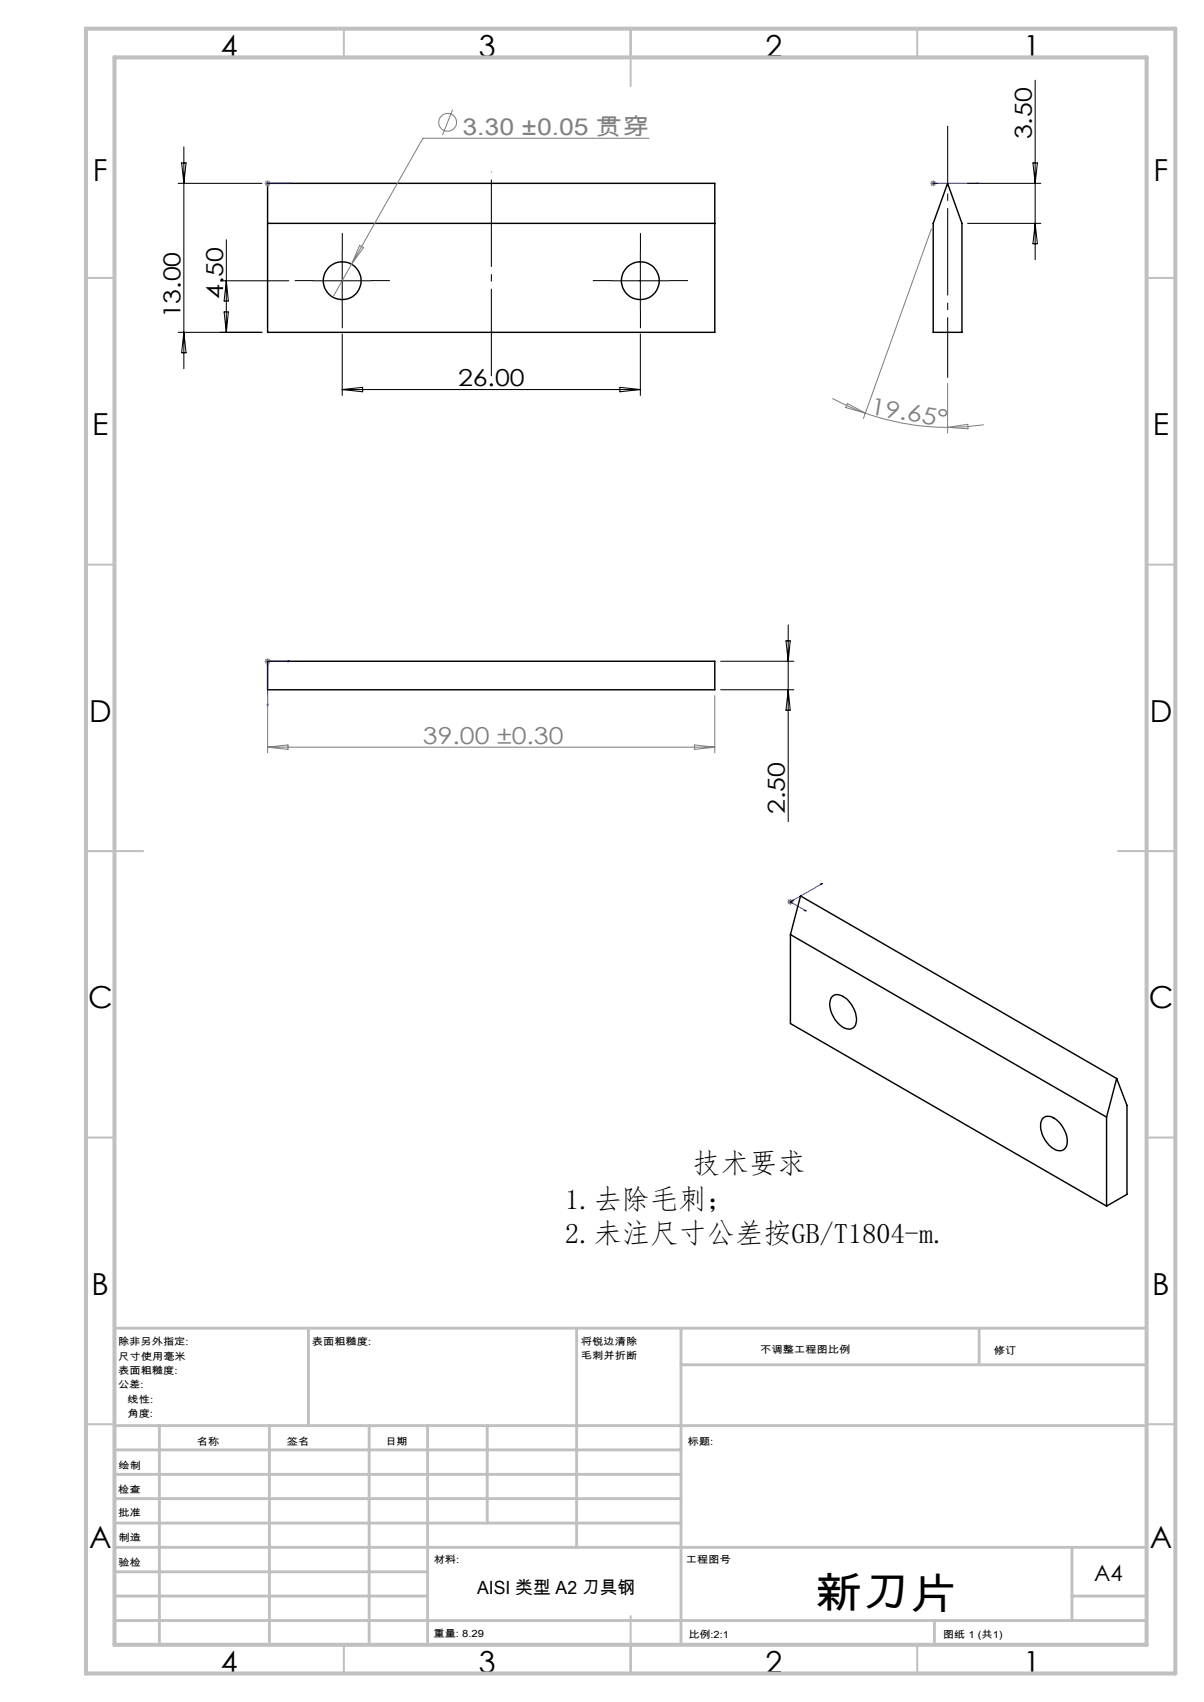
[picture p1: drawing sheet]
<svg xmlns="http://www.w3.org/2000/svg" width="210mm" height="297mm" viewBox="0 0 210 297" stroke-linecap="round" stroke-linejoin="round" font-family="sans-serif">
<g fill="none" stroke="#000" stroke-width=".25">
<path d="M46.7 32h78v26h-78zM46.7 39h78M165.3 32l2.5 7v19h-5v-19zM46.7 115.4h78v5h-78zM137.9 163.1l1.7-6.8 55.2 31.9M137.9 163.1l55.1 31.8M137.9 163.1v15.5l55.1 31.9M145.2 173.8a1.67 1.67 0 0 1 2.2 .3 4.6 4.6 0 0 1 1.8 4.8 1.49 1.49 0 0 1-2.4 .2 4.7 4.7 0 0 1-1.9-4.8zM182 195.1a1.86 1.86 0 0 1 2.4 .4 4.7 4.7 0 0 1 1.6 4.6 1.51 1.51 0 0 1-2.5 .2 4.6 4.6 0 0 1-1.8-4.8zM193 194.9v15.6M194.8 188.2l-1.8 6.7M194.8 188.2l1.8 4.7v15.5l-3.6 2.1"/>
<circle cx="59.7" cy="49" r="3.3"/>
<circle cx="111.7" cy="49" r="3.3"/>
</g>
<g fill="none" stroke="#808080" stroke-width=".18">
<path d="M79 19.1l-1.8 4.5M46.2 32h1M46.3 31.6l.7 .7M46.7 31.5v1M47 31.6l-.7 .7M113.2 24.1h-39.4l-12.5 22M162.3 32h1M162.4 31.6l.7 .7M162.5 39.9l-11.9 33.1M162.8 31.5v1M163.1 31.6l-.7 .7M61.3 46.1l-3.2 5.8"/>
<path d="M62.7 42.8l.7 .4-2.1 2.9zM145.2 69.5l2.1 1.1 3.7 1.5M147.8 70.4l3.2 1.7-3.5-1zM151 72.1a42.5 42.5 0 0 0 14.3 2.5M165.3 66.9v8.7M165.3 74.6l3.5-.6v.8zM171.6 74.1l-3.1 .4-3.2 .1M46.2 115.4h1M46.3 115l.7 .7M46.7 114.9v1M47 115l-.7 .7M46.7 121.4v10"/>
<path d="M46.7 130.4h78M46.7 130.4l3.5-.4v.8zM121.1 130l3.6 .4-3.6 .4zM124.7 121.4v10M137.4 157.4h1M137.5 157l.7 .7M137.9 156.9v1M138.2 157l-.7 .7"/>
<circle cx="78.1" cy="21.4" r="1.56"/>
</g>
<g fill="none" stroke="#00f" stroke-width=".18">
<path d="M46.6 32h.2zM46.6 32h.1zM46.7 32h.1M46.7 32h4M47.1 32h-.2h.2M50.7 32h-.5h.5M162.7 32h.2zM162.8 32h.1M162.8 32h7.9M163.6 32h-.2h.2M170.7 32h-.4h.4M46.6 116h.1v.2z"/>
<path d="M46.9 115.3l.2 .1h-.2zM50.2 115.3l.5 .1-.5 .1zM50.7 115.4h-4v7.9M46.6 122.9h.2l-.1 .4zM137.9 157.4l2.8 1.6M137.9 157.4l.2 .1M138 157.5h.1zM138.3 157.1h.1zM138.4 157.1l-.5 .3M140.3 158.9l.1-.1 .3 .2zM143.1 154.3l.4-.1-.2 .1zM143.5 154.2l-5.6 3.2"/>
</g>
<path d="M85.7 30v37" fill="none" stroke="#000" stroke-width=".18" stroke-dasharray="15.2 1.3 1.3 1.3" stroke-dashoffset="-1.4" stroke-linecap="butt"/>
<path d="M54.7 49h-3.3M59.7 44v-3.3M59.7 54v3.3M64.7 49h3.3M106.7 49h-3.3M111.7 44v-3.3M111.7 54v3.3M116.7 49h3.3" fill="none" stroke="#000" stroke-width=".18" stroke-dasharray="15.2 1.3 1.3 1.3" stroke-linecap="butt"/>
<path d="M165.3 22v43.9" fill="none" stroke="#000" stroke-width=".18" stroke-dasharray="15.2 1.3 1.3 1.3" stroke-dashoffset="4.7" stroke-linecap="butt"/>
<g fill="none" stroke="#c0c0c0" stroke-width=".35">
<path d="M60 5v5M110 5v10M160 5v5M15 48.5h5M200 48.5h5M15 98.5h5M200 98.5h5M15 148.5h10M195 148.5h10M15 198.5h5M200 198.5h5M15 248.5h5"/>
<path d="M200 248.5h5M60 287v5M110 282v10M160 287v5"/>
</g>
<g fill="none" stroke="#c0c0c0" stroke-width=".5">
<path d="M53.8 231.8v17M100.6 231.8v38.2M118.8 231.8v55.2M118.8 238.2h81.2M170.8 231.8v6.4M200 231.8h-180v55.2M20 248.8h180M20 257.3h98.8M20 253h98.8M27.8 248.8v38.2M47 248.8v38.2M64.4 248.8v38.2"/>
<path d="M74.6 248.8v38.2M85 248.8v17M20 265.8h98.8M20 261.5h98.8M20 278.5h54.6M20 274.3h54.6M20 270h180M187 278.5h13M187 270v12.8M20 282.8h180M163 282.8v4.2"/>
</g>
<path d="M15 5h190v287h-190zM20 10h180v277h-180z" fill="none" stroke="#c0c0c0" stroke-width=".7"/>
<g fill="none" stroke="#000" stroke-width=".18">
<path d="M180.6 14v31.3M31.1 32h14.6M31.7 28.4h.8l-.4 3.6zM32.1 25.6v38.7M168.8 39h12.7M168.8 32h12.7M180.2 28.4h.7l-.3 3.6zM180.6 39l.3 3.5h-.7zM31.1 58h14.6M32.1 58l.4 3.6h-.8zM38.5 49h11.9M39.1 54.4h.7l-.3 3.6z"/>
<path d="M39.5 41.8v16.2M39.5 49l.3 3.5h-.7zM54.7 49h10M59.7 44v10M59.7 58.3v10.7M106.7 49h10M111.7 44v10M111.7 58.3v10.7M59.7 68h52M59.7 68l3.6-.4v.8zM108.1 67.6l3.6 .4-3.6 .4zM125.7 115.4h12.8"/>
<path d="M137.1 111.8h.7l-.3 3.6zM137.5 109v34.4M125.7 120.4h12.8M137.5 120.4l.3 3.5h-.7z"/>
</g>
<g fill="#00f">
<path d="M50.2 32h.5zM46.6 32h.2z"/>
<path d="M46.9 115.3v.1h.2zM46.6 116l.1 .2v-.2zM162.7 32h.2zM170.3 32h.4z"/>
<path d="M46.9 32h.2zM46.6 32h.1zM50.2 115.3v.2l.5-.1zM46.6 122.9l.1 .4 .1-.4z"/>
<path d="M162.7 32h.1zM163.4 32h.2zM140.3 158.9l.1-.1 .3 .2zM143.1 154.3l.4-.1-.2 .1zM138 157.5h.1zM138.3 157.1h.1z"/>
</g>
<text font-size="7.4" x="142.1" y="280.5">新刀片</text>
<g font-size="5.3">
<text x="38.5" y="9.9">4</text>
<text x="83.5" y="9.9">3</text>
<text x="133.5" y="9.9">2</text>
<text x="178.5" y="9.9">1</text>
<text x="16.2" y="31.7">F</text>
<text x="201.2" y="31.7">F</text>
<text x="16.1" y="75.9">E</text>
<text x="201.1" y="75.9">E</text>
<text x="15.5" y="125.9">D</text>
<text x="200.5" y="125.9">D</text>
<text x="15.4" y="175.9">C</text>
<text x="200.4" y="175.9">C</text>
<text x="16" y="225.9">B</text>
<text x="201" y="225.9">B</text>
<text x="15.5" y="270.2">A</text>
<text x="200.5" y="270.2">A</text>
<text x="38.5" y="291.9">4</text>
<text x="83.5" y="291.9">3</text>
<text x="133.5" y="291.9">2</text>
<text x="178.5" y="291.9">1</text>
</g>
<g font-size="4.9">
<text x="120.8" y="204.8">技术要求</text>
<text x="98.6" y="211">1.去除毛刺；</text>
<text x="98.6" y="217">2.未注尺寸公差按GB/T1804-m.</text>
</g>
<g font-size="4.1" fill="#808080">
<text x="80.7" y="23.5">3.30 ±0.05 贯穿</text>
<text x="151.7" y="72.3" transform="rotate(10 151.7 72.3)">19.65°</text>
<text x="73.8" y="129.8">39.00 ±0.30</text>
</g>
<g font-size="4.1">
<text x="180" y="24.3" transform="rotate(-90 180 24.3)">3.50</text>
<text x="38.9" y="52.2" transform="rotate(-90 38.9 52.2)">4.50</text>
<text x="31.5" y="55.6" transform="rotate(-90 31.5 55.6)">13.00</text>
<text x="79.9" y="67.4">26.00</text>
<text x="136.9" y="142" transform="rotate(-90 136.9 142)">2.50</text>
</g>
<text font-size="3.9" x="190.9" y="275.8">A4</text>
<text font-size="3.2" x="83.2" y="278.1">AISI 类型 A2 刀具钢</text>
<g font-size="1.7">
<text x="20.6" y="234.8">除非另外指定:</text>
<text x="20.6" y="237.3">尺寸使用毫米</text>
<text x="20.6" y="239.8">表面粗糙度:</text>
<text x="54.4" y="234.8">表面粗糙度:</text>
<text x="101.3" y="234.7">将锐边清除</text>
<text x="101.3" y="237.2">毛刺并折断</text>
<text x="132.6" y="236.2">不调整工程图比例</text>
<text x="173.3" y="236.4">修订</text>
<text x="20.6" y="242.3">公差:</text>
<text x="22.2" y="244.8">线性:</text>
<text x="22.2" y="247.3">角度:</text>
<text x="20.7" y="256.3">绘制</text>
<text x="34.3" y="252.2">名称</text>
<text x="50" y="252.1">签名</text>
<text x="67.2" y="252.1">日期</text>
<text x="120" y="252.1">标题:</text>
<text x="20.6" y="260.5">检查</text>
<text x="20.6" y="264.5">批准</text>
<text x="20.7" y="269">制造</text>
<text x="20.7" y="273.3">验检</text>
<text x="75.6" y="272.7">材料:</text>
<text x="119.6" y="272.7">工程图号</text>
<text x="75.6" y="285.7">重量: 8.29</text>
<text x="120.1" y="285.8">比例:2:1</text>
<text x="164.5" y="285.8">图纸 1 (共1)</text>
</g>
</svg>
